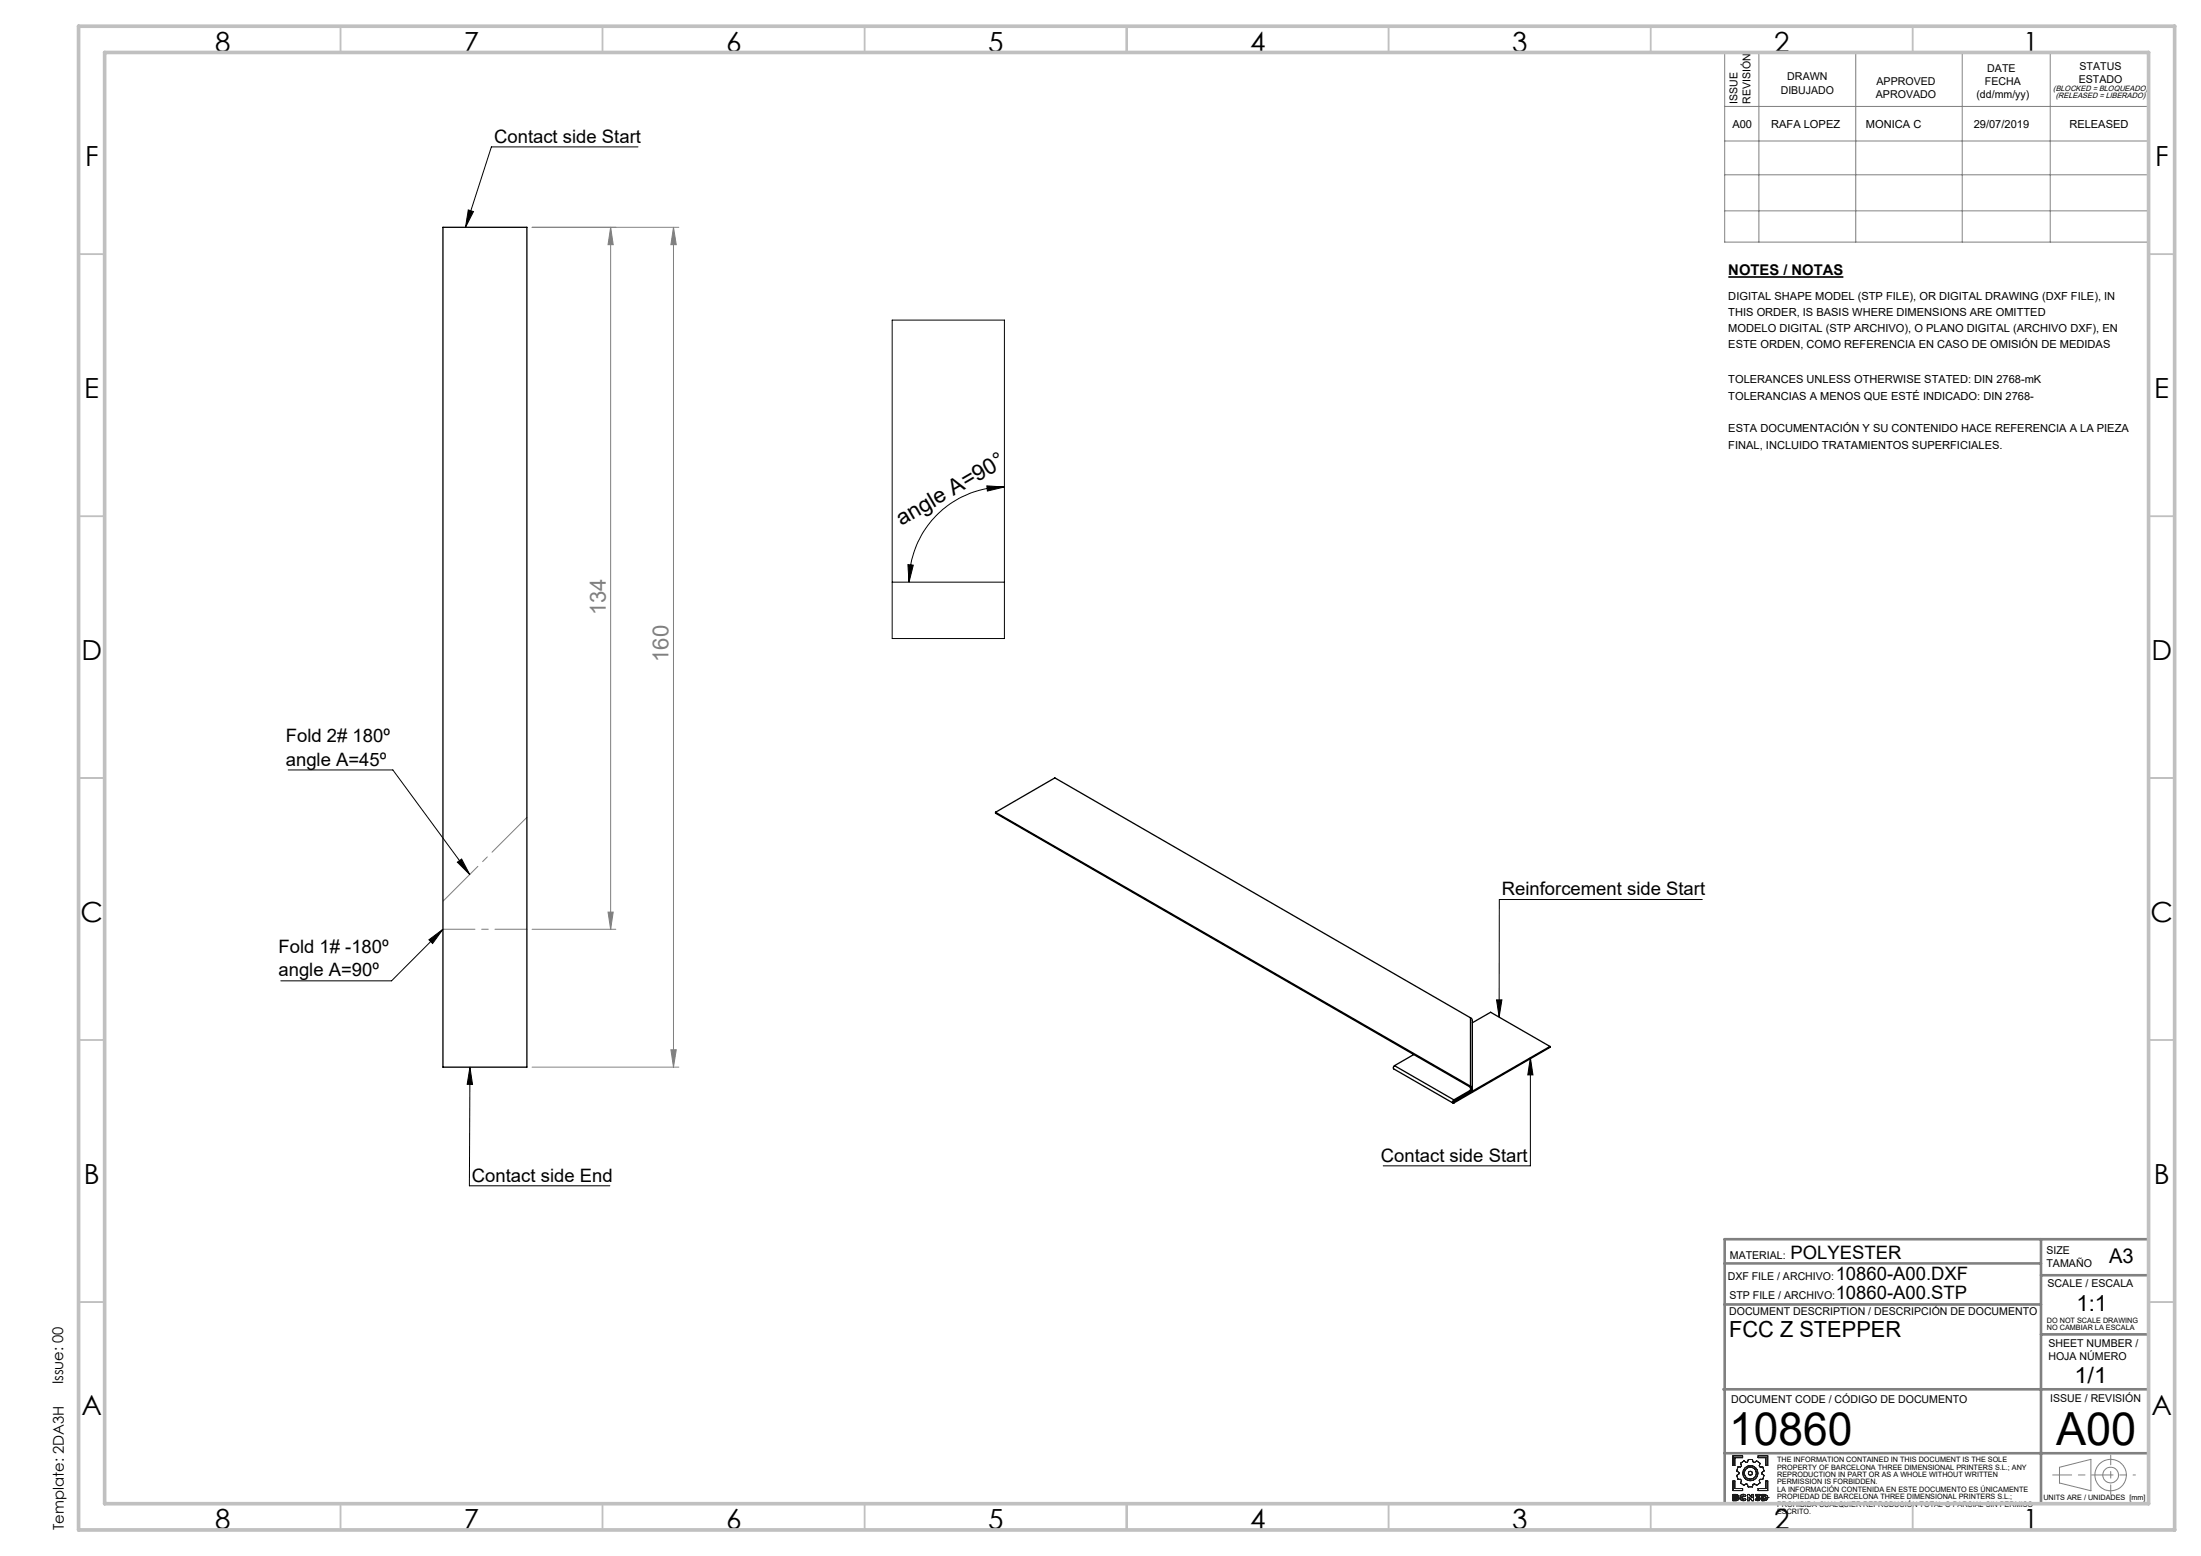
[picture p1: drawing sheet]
<svg xmlns="http://www.w3.org/2000/svg" width="420mm" height="297mm" viewBox="0 0 420 297" stroke-linecap="round" stroke-linejoin="round" font-family="sans-serif">
<path d="M329.8 52.9h22" fill="none" stroke="#000" stroke-width=".32"/>
<g fill="none" stroke="#000" stroke-width=".19">
<path d="M121.7 28h-27.9l-5 15.4M89.4 40.1l.9 .3-1.5 3zM170.3 61.1h21.4v60.8h-21.4zM188.3 92.7l3.4 .3-3.3 .7zM191.7 93a18.2 18.2 0 0 0-18.2 18.1M170.3 111.1h21.4M173.2 107.8l1.1 .1-.8 3.2zM55 147h20l14.6 19.9M81.8 179.4l2.7-2-1.9 2.7zM84.5 177.4l-9.8 9.8h-21.1M87.3 164.6l.8-.6 1.5 2.9zM324.8 171.7h-38.7v22.4"/>
<path d="M285.6 190.8h1l-.5 3.3zM89.7 203.7l-.1 22.6h26.8M89.7 203.7l.5 3.3h-1.1zM292 201.9v20.6h-28.1M292 201.9l.5 3.3h-1z"/>
</g>
<g fill="none" stroke="#191924" stroke-width=".19">
<path d="M330.7 277.9h1.8v.3h-1.5v1.5h-.3zM332.1 279.3l.7-.5 .4 .3 .3-.1 .1-.4h.8l.1 .4 .3 .1 .4-.3 .7 .5-.2 .5 .2 .2h.5l.2 .8-.4 .3v.2l.4 .3-.2 .8h-.5l-.2 .2 .1 .5-.6 .4-.4-.3-.3 .1-.1 .5h-.8l-.2-.5-.2-.1-.4 .3-.7-.4 .2-.5-.2-.2h-.5l-.2-.8 .4-.3v-.2l-.4-.3 .2-.8h.5l.2-.2zM335.5 277.9h1.8v1.8h-.3v-1.5h-1.5zM330.7 282.7h.3v1.4h1.5v.4h-1.8zM331 285.5l.4 .1-.4 .1zM331 286l.4 .1-.4 .1zM331.3 285.3l.3 .1 .1 .1M331.3 285.3h.2l.2 .2M331.3 285.3h-.6v1.2l.9-.1 .2-.3M331.4 285.6h.1M331.4 286.1h.1M331.7 285.5l-.2 .3 .3 .3"/>
<path d="M331.7 285.5h.1M331.8 286.1h.1M332 285.9l.2 .3 .4 .3 .6-.3M332 285.9l.1 .3 .2 .2a.69 .69 0 0 0 .9-.2M332 285.9h.1M332.4 285.9l.1 .2 .2 .1 .2-.2M332.4 285.9l.1 .2 .4-.1M332.4 285.9h.1M332.9 285.7l-.2-.2-.3 .1v.3M332.9 285.7l-.4-.1-.1 .3M332.9 286l.3 .2M333.2 285.5l-.5-.3-.5 .2-.2 .5"/>
<path d="M333.2 285.5a.67 .67 0 0 0-1.1 0l-.1 .4M333.2 285.5l-.3 .2M333.5 285.3h.3l.5 .6v-.6h.3v1.2h-.3l-.5-.7v.7h-.3zM335.1 286l.3 .2 .2-.1-.2 .1zM335.1 286l-.2 .2M335.5 284.1h1.5v-1.4h.3v1.8h-1.8zM335.6 286.1l-.4-.2v-.2l.3-.2h-.5v-.2h.8v.2l-.2 .2 .3 .4M335.6 286.1h.1M335.9 286.1l-.2 .3-.3 .1-.5-.3M335.9 286.1l-.2 .3-.4 .1-.4-.3M335.9 286.1h.1M336.2 285.3h.5l.5 .2 .2 .4-.3 .4-.9 .2z"/>
<path d="M336.6 285.5l.3 .1v.5h-.3zM337 285.9h.1M337.4 285.9h.1"/>
<circle cx="334" cy="281.2" r=".39"/>
<circle cx="334" cy="281.2" r="1.45"/>
<circle cx="334" cy="281.2" r="1.14"/>
</g>
<g fill="none" stroke="#808080" stroke-width=".19">
<path d="M329.1 10h80.9v36.2h-80.9zM335.6 10v36.2M354.1 10v36.2M374.4 10v36.2M391.2 10v36.2M329.1 20.3h80.9M329.1 26.9h80.9M329.1 33.4h80.9M101.5 43.4h28M116.5 43.4l.5 3.3h-1zM116.5 43.4v134M128.5 43.4l.5 3.3h-1z"/>
<path d="M128.5 43.4v160.3M329.1 40.2h80.9M101.5 177.4h16M116 174.1h1l-.5 3.3zM101.5 203.7h28M128 200.4h1l-.5 3.3zM393 280.1l6-1.6v6l-6-1.4z"/>
<circle cx="402.7" cy="281.6" r="3"/>
<circle cx="402.8" cy="281.5" r="1.49"/>
</g>
<path d="M391.7 281.5h11.1" fill="none" stroke="#808080" stroke-width=".19" stroke-dasharray="15.2 1.3 1.3 1.3" stroke-dashoffset="11.6"/>
<path d="M402.8 281.5h4.7" fill="none" stroke="#808080" stroke-width=".19" stroke-dasharray="15.2 1.3 1.3 1.3" stroke-dashoffset="14.8"/>
<path d="M402.8 277.8v7.4" fill="none" stroke="#808080" stroke-width=".19" stroke-dasharray="15.2 1.3 1.3 1.3" stroke-dashoffset="13.4"/>
<path d="M329.1 236.5h80.9v50.5h-80.9zM389.5 236.5v50.5M329.1 249h60.4M329.1 241.2h60.4M389.5 243.4h20.5M389.5 254.7h20.5M328.9 265.2h81.1M329.1 277.4h80.9" fill="none" stroke="#808080" stroke-width=".5"/>
<g fill="none" stroke="#c0c0c0" stroke-width=".35">
<path d="M65 5v5M115 5v5M165 5v5M215 5v5M265 5v5M315 5v5M365 5v5M15 48.5h5M410 48.5h5M15 98.5h5M410 98.5h5M15 148.5h5"/>
<path d="M410 148.5h5M15 198.5h5M410 198.5h5M15 248.5h5M410 248.5h5M65 287v5M115 287v5M165 287v5M215 287v5M265 287v5M315 287v5M365 287v5"/>
</g>
<path d="M15 5h400v287h-400zM20 10h390v277h-390z" fill="none" stroke="#c0c0c0" stroke-width=".7"/>
<path d="M84.5 172l16-16" fill="none" stroke="#808080" stroke-width=".19" stroke-dasharray="15.2 1.3 1.3 1.3" stroke-dashoffset="5.8"/>
<path d="M84.5 177.4h16" fill="none" stroke="#808080" stroke-width=".19" stroke-dasharray="15.2 1.3 1.3 1.3" stroke-dashoffset="9.1"/>
<g fill="#000">
<path d="M188.3 92.7l3.4 .3-3.3 .7zM173.2 107.8l1.1 .1-.8 3.2z"/>
<path d="M285.6 190.8h1l-.5 3.3zM292 201.9l.5 3.3h-1z"/>
</g>
<g fill="#808080">
<path d="M128.5 43.4l.5 3.3h-1zM128 200.4h1l-.5 3.3z"/>
<path d="M116.5 43.4l.5 3.3h-1zM116 174.1h1l-.5 3.3z"/>
</g>
<path d="M87.3 164.6l.8-.6 1.5 2.9zM81.8 179.4l2.7-2-1.9 2.7zM89.7 203.7l.5 3.3h-1.1zM89.4 40.1l.9 .3-1.5 3z" fill="#000"/>
<g fill="none" stroke="#000" stroke-width=".25">
<path d="M84.5 43.4h16v160.3h-16zM190 155l90.6 52.3a.52 .52 0 0 1 .3 .5 .52 .52 0 0 1-.3 .5M190 155v.2l90.6 52.3 .1 .4-.1 .2-3.2 1.8M190 155l11.3-6.5 79.3 45.8M280.6 194.3l.4 .4v13.1M280.6 194.3v14M281 195.2l3.4-2 11.4 6.5M295.8 199.7l-18.4 10.6M295.8 199.7v.2l-18.4 10.6M266.1 203.4l-.2 .4v.2l11.3 6.5M266.1 203.4l11.3 6.5M269.8 201.3l-3.7 2.1"/>
<path d="M277.4 210.3h.1M277.4 210.1v.2M277.4 209.9l-.2 .4v.2h.2M277.4 209.9v.2M277.4 210.3v.2M280.6 208.3l-3.2 1.8"/>
</g>
<g font-size="8.7">
<text x="330" y="275.9">10860</text>
<text x="392.3" y="275.9">A00</text>
</g>
<g font-size="5.3">
<text x="41" y="9.9">8</text>
<text x="88.5" y="9.9">7</text>
<text x="138.5" y="9.9">6</text>
<text x="188.5" y="9.9">5</text>
<text x="238.5" y="9.9">4</text>
<text x="288.5" y="9.9">3</text>
<text x="338.5" y="9.9">2</text>
<text x="386" y="9.9">1</text>
<text x="16.2" y="31.7">F</text>
<text x="411.2" y="31.7">F</text>
<text x="16.1" y="75.9">E</text>
<text x="411.1" y="75.9">E</text>
<text x="15.5" y="125.9">D</text>
<text x="410.5" y="125.9">D</text>
<text x="15.4" y="175.9">C</text>
<text x="410.4" y="175.9">C</text>
<text x="16" y="225.9">B</text>
<text x="411" y="225.9">B</text>
<text x="15.5" y="270.2">A</text>
<text x="410.5" y="270.2">A</text>
<text x="41" y="291.9">8</text>
<text x="88.5" y="291.9">7</text>
<text x="138.5" y="291.9">6</text>
<text x="188.5" y="291.9">5</text>
<text x="238.5" y="291.9">4</text>
<text x="288.5" y="291.9">3</text>
<text x="338.5" y="291.9">2</text>
<text x="386" y="291.9">1</text>
</g>
<g font-size="4.2">
<text x="172" y="100.4" transform="rotate(-30 172 100.4)">angle A=90°</text>
<text x="396.2" y="250.3">1:1</text>
<text x="330" y="255.2">FCC Z STEPPER</text>
<text x="395.8" y="264">1/1</text>
</g>
<g font-size="4.2" fill="#808080">
<text x="115.6" y="117.4" transform="rotate(-90 115.6 117.4)">134</text>
<text x="127.6" y="126.3" transform="rotate(-90 127.6 126.3)">160</text>
</g>
<text font-size="3.9" x="402.5" y="241.1">A3</text>
<g font-size="3.5">
<text x="94.3" y="27.2">Contact side Start</text>
<text x="54.5" y="141.6">Fold 2# 180º</text>
<text x="54.5" y="146.1">angle A=45º</text>
<text x="286.6" y="170.9">Reinforcement side Start</text>
<text x="53.1" y="181.8">Fold 1# -180º</text>
<text x="53.1" y="186.4">angle A=90º</text>
<text x="263.5" y="221.7">Contact side Start</text>
<text x="90.1" y="225.5">Contact side End</text>
<text x="341.7" y="240.4">POLYESTER</text>
<text x="350.3" y="244.3">10860-A00.DXF</text>
<text x="350.3" y="247.9">10860-A00.STP</text>
</g>
<g font-size="2.8">
<text x="329.8" y="52.6">NOTES / NOTAS</text>
<text x="12.1" y="264.2" transform="rotate(-90 12.1 264.2)">Issue: 00</text>
<text x="12.2" y="292" transform="rotate(-90 12.2 292)">Template: 2DA3H</text>
</g>
<g font-size="2.1">
<text x="339.8" y="17.9">DIBUJADO</text>
<text x="341.1" y="15.4">DRAWN</text>
<text x="358.1" y="16.3">APPROVED</text>
<text x="378.8" y="16.3">FECHA</text>
<text x="379.2" y="13.8">DATE</text>
<text x="396.7" y="15.8">ESTADO</text>
<text x="396.8" y="13.3">STATUS</text>
<text x="331.5" y="19.8" transform="rotate(-90 331.5 19.8)">ISSUE</text>
<text x="334" y="19.8" transform="rotate(-90 334 19.8)">REVISIÓN</text>
<text x="357.9" y="18.8">APROVADO</text>
<text x="377.1" y="18.8">(dd/mm/yy)</text>
<text x="330.6" y="24.3">A00</text>
<text x="338" y="24.3">RAFA LOPEZ</text>
<text x="356.1" y="24.3">MONICA C</text>
<text x="376.6" y="24.3">29/07/2019</text>
<text x="394.9" y="24.3">RELEASED</text>
<text x="329.8" y="57.2">DIGITAL SHAPE MODEL (STP FILE), OR DIGITAL DRAWING (DXF FILE), IN</text>
<text x="329.8" y="60.3">THIS ORDER, IS BASIS WHERE DIMENSIONS ARE OMITTED</text>
<text x="329.8" y="63.4">MODELO DIGITAL (STP ARCHIVO), O PLANO DIGITAL (ARCHIVO DXF), EN</text>
<text x="329.8" y="66.5">ESTE ORDEN, COMO REFERENCIA EN CASO DE OMISIÓN DE MEDIDAS</text>
<text x="329.8" y="73.2">TOLERANCES UNLESS OTHERWISE STATED: DIN 2768-mK</text>
<text x="329.8" y="76.3">TOLERANCIAS A MENOS QUE ESTÉ INDICADO: DIN 2768-</text>
<text x="329.8" y="82.5">ESTA DOCUMENTACIÓN Y SU CONTENIDO HACE REFERENCIA A LA PIEZA</text>
<text x="329.8" y="85.7">FINAL, INCLUIDO TRATAMIENTOS SUPERFICIALES.</text>
<text x="390.5" y="239.4">SIZE</text>
<text x="329.7" y="244.3">DXF FILE / ARCHIVO:</text>
<text x="330.1" y="240.4">MATERIAL:</text>
<text x="390.5" y="241.9">TAMAÑO</text>
<text x="390.7" y="245.6">SCALE / ESCALA</text>
<text x="330" y="251">DOCUMENT DESCRIPTION / DESCRIPCIÓN DE DOCUMENTO</text>
<text x="330" y="247.9">STP FILE / ARCHIVO:</text>
<text x="390.9" y="257.1">SHEET NUMBER /</text>
<text x="390.9" y="259.6">HOJA NÚMERO</text>
<text x="330.3" y="267.7">DOCUMENT CODE / CÓDIGO DE DOCUMENTO</text>
<text x="391.2" y="267.5">ISSUE / REVISIÓN</text>
</g>
<g font-size="1.5">
<text x="391.8" y="17.4">(BLOCKED = BLOQUEADO)</text>
<text x="392.3" y="18.8">(RELEASED = LIBERADO)</text>
</g>
<g font-size="1.4">
<text x="390.6" y="252.5">DO NOT SCALE DRAWING</text>
<text x="390.6" y="253.9">NO CAMBIAR LA ESCALA</text>
<text x="339.1" y="279.1">THE INFORMATION CONTAINED IN THIS DOCUMENT IS THE SOLE</text>
<text x="339.1" y="280.5">PROPERTY OF BARCELONA THREE DIMENSIONAL PRINTERS S.L.; ANY</text>
<text x="339.1" y="281.9">REPRODUCTION IN PART OR AS A WHOLE WITHOUT WRITTEN</text>
<text x="339.1" y="283.3">PERMISSION IS FORBIDDEN.</text>
<text x="339.1" y="284.7">LA INFORMACIÓN CONTENIDA EN ESTE DOCUMENTO ES ÚNICAMENTE</text>
<text x="339.1" y="286.1">PROPIEDAD DE BARCELONA THREE DIMENSIONAL PRINTERS S.L.;</text>
<text x="339.1" y="287.6">PROHIBIDA CUALQUIER REPRODUCIÓN TOTAL O PARCIAL SIN PERMISO</text>
<text x="389.9" y="286.3">UNITS ARE / UNIDADES [mm]</text>
<text x="339.1" y="289">ESCRITO.</text>
</g>
</svg>
